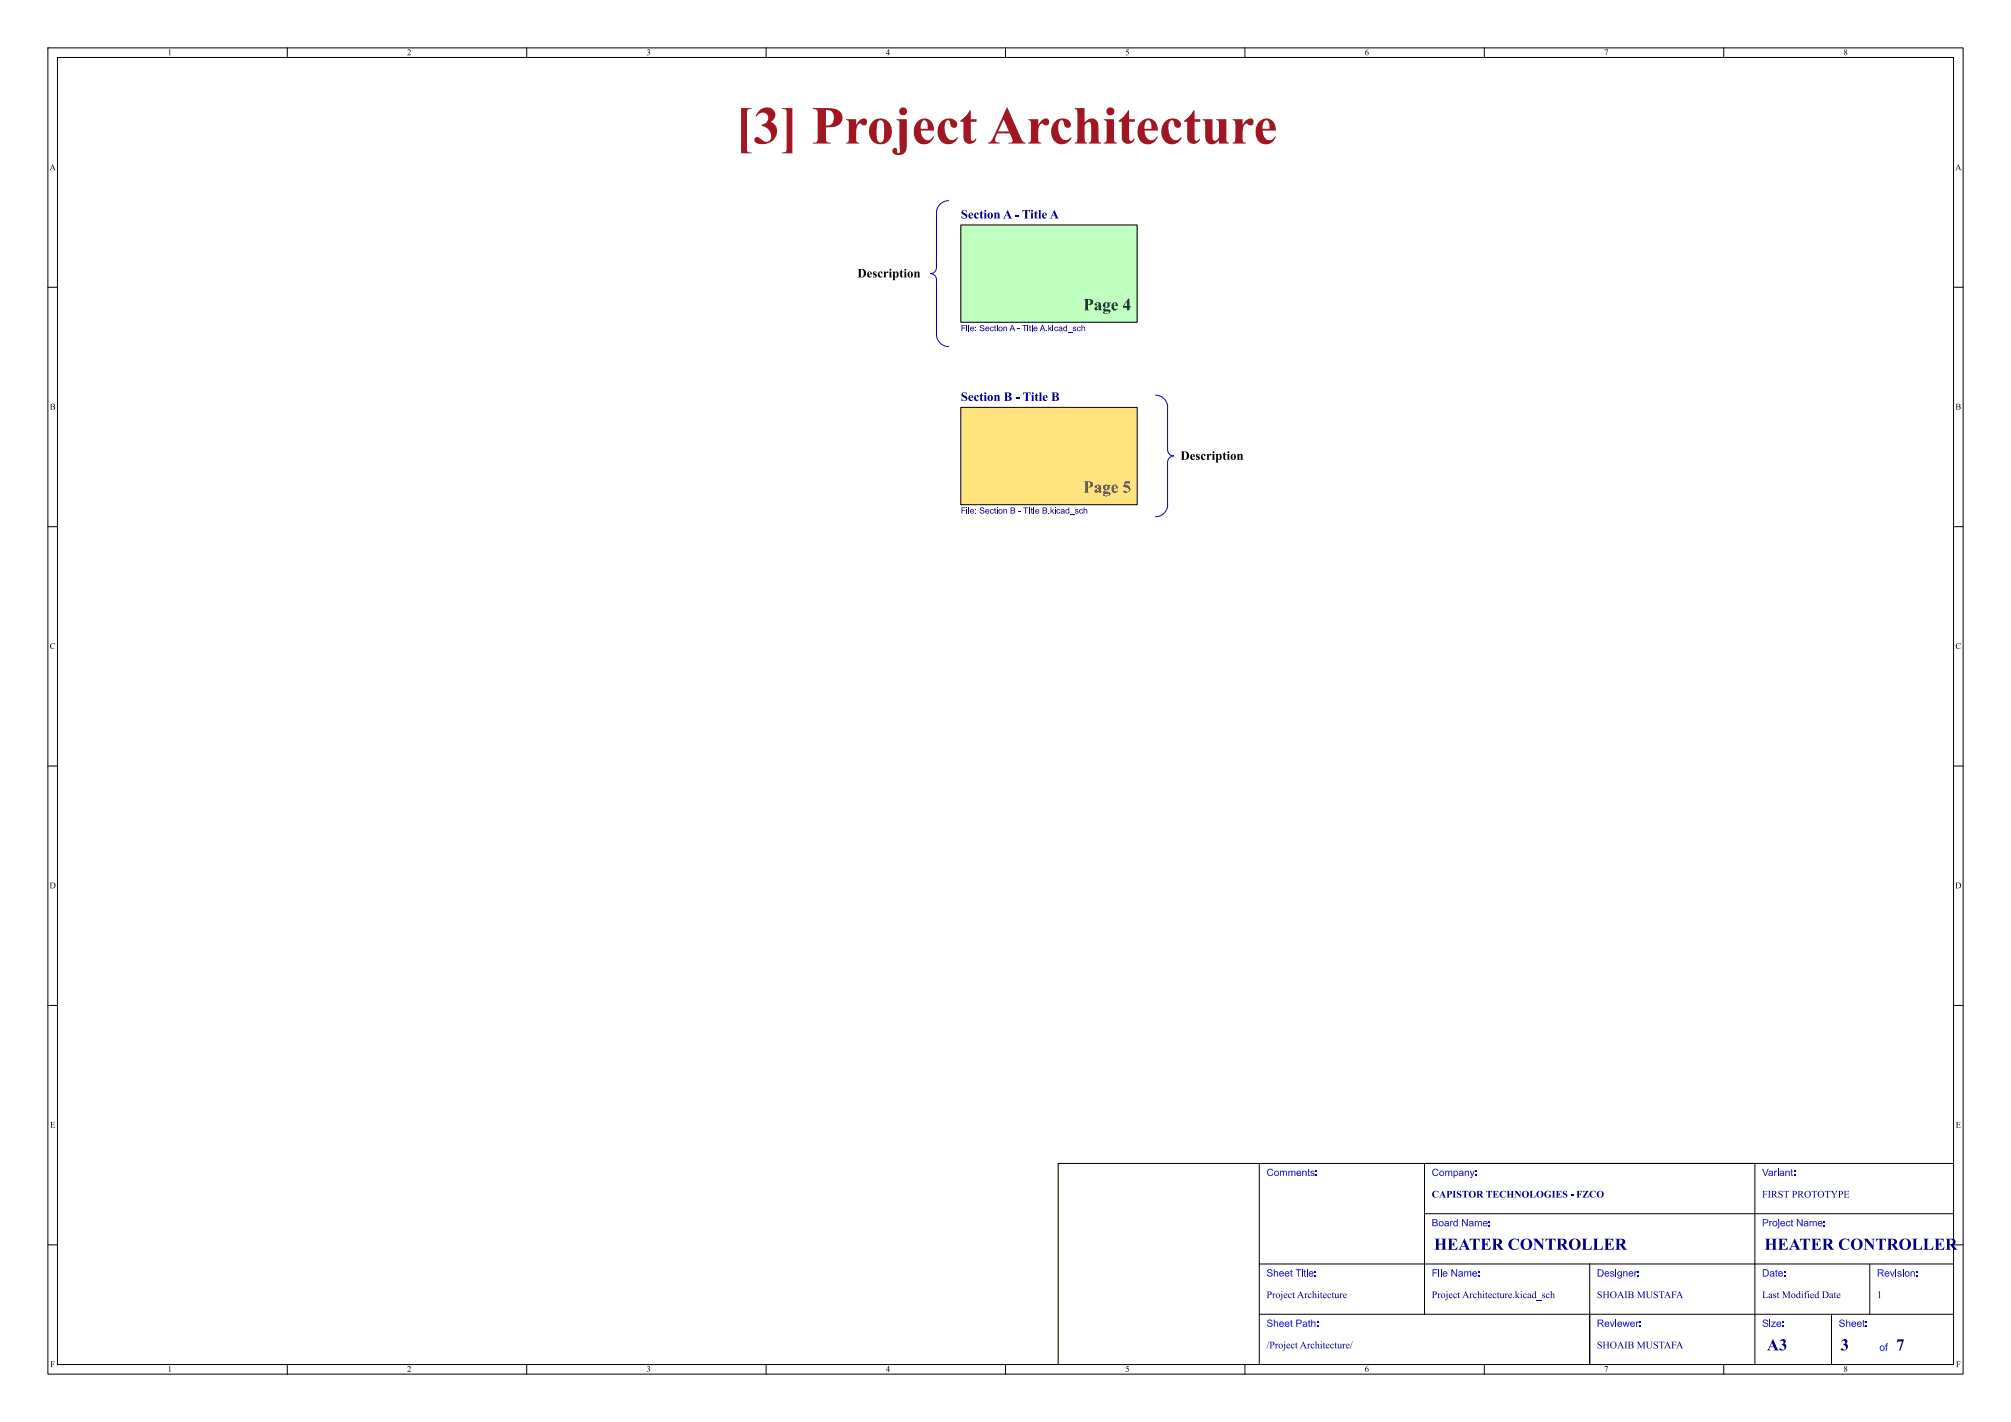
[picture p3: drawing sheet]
<svg xmlns="http://www.w3.org/2000/svg" width="420mm" height="297mm" viewBox="0 0 420 297" stroke-linecap="round" stroke-linejoin="round" font-family="sans-serif">
<g fill="none" stroke="#000" stroke-width=".21">
<path d="M10 10h400v277h-400zM12 12h396v273h-396zM60 10v2M110 10v2M160 10v2M210 10v2M260 10v2M310 10v2M360 10v2M10 60h2M408 60h2M200.7 85.1h36.8v20.3h-36.8z"/>
<path d="M10 110h2M408 110h2M10 160h2M408 160h2M10 210h2M408 210h2M263 243v42M297.5 253.5h110.5M297.5 243v31.5M366.5 243v42M408 243h-187v42M10 260h2"/>
<path d="M263 274.5h145M263 264h145M332 264v21M382.5 274.5v10.5M390.5 264v10.5M408 260h2M60 285v2M110 285v2M160 285v2M210 285v2M260 285v2M310 285v2"/>
<path d="M360 285v2"/>
</g>
<path d="M200.7 85.1h36.8v20.3h-36.8z" fill="#ffe37f" stroke="#ffe37f" stroke-width=".21"/>
<path d="M200.7 47h36.8v20.3h-36.8z" fill="#bfffbf" stroke="#bfffbf" stroke-width=".21"/>
<g fill="#000084">
<path d="M200.8 106h.9v.1h-.7v.4h.6v.2h-.6v.6h-.2z"/>
<path d="M201.9 106h.1v.2h-.1z"/>
<path d="M202.3 106h.1v1.3h-.1z"/>
<path d="M204.7 106.1l.6-.1 .3 .3-.2 .1a.27 .27 0 0 0-.3-.4 .27 .27 0 0 0-.1 .5h.1a.43 .43 0 0 1 .5 .6 .43 .43 0 0 1-.8 .1l-.2-.3 .1-.1a.31 .31 0 0 0 .4 .3 .31 .31 0 0 0 .3-.3l-.7-.3z"/>
<path d="M207.7 106.1l.2-.1v.3h.1l-.1 .2v.5l.2 .3-.4-.1v-.7h-.1z"/>
<path d="M208.2 106h.1v.2h-.1z"/>
<path d="M211.1 106l.8 .1v.3l-.1 .2 .2 .3-.1 .3-.8 .1v-.2h.6l.1-.2-.1-.2h-.5v.4h-.1v-.6h.6l.1-.2-.1-.1-.5-.1v.4h-.1z"/>
<path d="M213.7 106h1v.1h-.4v1.2h-.2v-1.2h-.4z"/>
<path d="M214.9 106h.2v1.3h-.2z"/>
<path d="M215.4 106.1l.1-.1v.3h.2l-.2 .2v.5l.2 .3-.3-.1v-.7h-.1z"/>
<path d="M215.8 106h.2v1.3h-.2z"/>
<path d="M217.7 106l.9 .1v.3l-.1 .2 .2 .3-.1 .3-.9 .1v-.2h.7l.1-.2-.1-.2h-.5v.4h-.2v-.6h.6l.2-.2-.1-.1-.5-.1v.4h-.2z"/>
<path d="M219.4 106h.2v.7l.3-.4h.2l-.3 .4 .4 .6h-.2l-.3-.5-.1 .5h-.2z"/>
<path d="M220.3 106h.2v.2h-.2z"/>
<path d="M222.6 106.4l.3-.1 .3 .1v-.4h.1v1.3l-.1-.2-.5 .1-.2-.3 .2-.1a.3 .3 0 0 0 .4 .3 .3 .3 0 0 0 0-.5l-.3-.1-.1 .3h-.2z"/>
<path d="M226.3 106h.2v.4l.2-.1 .3 .2 .1 .8h-.2v-.7l-.2-.1-.2 .1v.7h-.2z"/>
</g>
<path d="M200.7 47h36.8v20.3h-36.8z" fill="none" stroke="#000" stroke-width=".21"/>
<g fill="#000084">
<path d="M200.8 67.9h.9v.1h-.7v.4h.6v.2h-.6v.6h-.2z"/>
<path d="M201.9 67.9h.1v.2h-.1z"/>
<path d="M202.3 67.9h.1v1.3h-.1z"/>
<path d="M204.7 68l.6-.1 .3 .3-.2 .1a.27 .27 0 0 0-.3-.4 .27 .27 0 0 0-.1 .5h.1a.43 .43 0 0 1 .5 .6 .43 .43 0 0 1-.8 .1l-.2-.3 .1-.1a.31 .31 0 0 0 .4 .3 .31 .31 0 0 0 .3-.3l-.7-.3z"/>
<path d="M207.7 68l.2-.1v.3h.1l-.1 .2v.5l.2 .3-.4-.1v-.7h-.1z"/>
<path d="M208.2 67.9h.1v.2h-.1z"/>
<path d="M211.3 67.9h.2l.5 1.3h-.2l-.1-.4h-.6l-.1 .4h-.2l.2-.6h.6l-.2-.6-.2 .6h-.2z"/>
<path d="M213.5 67.9h1v.1h-.4v1.2h-.2v-1.2h-.4z"/>
<path d="M214.6 67.9h.2v.2h-.2z"/>
<path d="M215 68l.2-.1v.3h.1l-.1 .2v.5l.2 .3-.4-.1v-.7h-.1z"/>
<path d="M215.5 67.9h.1v1.3h-.1z"/>
<path d="M217.6 67.9h.2l.5 1.3h-.2l-.1-.4h-.5l-.2 .4h-.2l.2-.6h.6l-.2-.6-.2 .6h-.2z"/>
<path d="M218.9 67.9h.2v.7l.4-.4h.2l-.4 .4 .4 .6h-.2l-.3-.5-.1 .5h-.2z"/>
<path d="M219.8 67.9h.2v.2h-.2z"/>
<path d="M222.2 68.3l.2-.1 .3 .1v-.4h.1v1.3l-.1-.2-.5 .1-.1-.3 .1-.1a.3 .3 0 0 0 .4 .3 .3 .3 0 0 0 .1-.5l-.3-.1-.2 .3h-.2z"/>
<path d="M225.9 67.9h.1v.4l.3-.1 .3 .2v.8h-.1l-.1-.7-.1-.1-.3 .1v.7h-.1z"/>
</g>
<path d="M198.1 41.9a2.54 2.54 0 0 0-2.5 2.6v11.4a1.28 1.28 0 0 1-1.3 1.3 1.28 1.28 0 0 1 1.3 1.2v11.5a2.56 2.56 0 0 0 2.5 2.5M241.3 82.5a2.56 2.56 0 0 1 2.6 2.6M243.8 85.1v8.9M243.8 96.5v8.9M243.9 94a1.28 1.28 0 0 0 1.2 1.2 1.28 1.28 0 0 0-1.2 1.3M243.9 105.4a2.54 2.54 0 0 1-2.6 2.5" fill="none" stroke="#0000c2" stroke-width=".21"/>
<g fill="#000">
<circle cx="186" cy="56.3" r=".2"/>
<circle cx="189.1" cy="56.3" r=".2"/>
<circle cx="253.4" cy="94.4" r=".2"/>
<circle cx="256.5" cy="94.4" r=".2"/>
</g>
<text font-size="11.1" fill="#a21622" x="153.6" y="32.9">[3] ProjectArchitecture</text>
<text font-size="3.5" fill="#143c28" x="226.3" y="65.2">Page4</text>
<text font-size="3.5" fill="#644632" x="226.3" y="103.3">Page5</text>
<g font-size="3.5" fill="#00007f">
<text x="299.5" y="261.9">HEATER CONTROLLER</text>
<text x="368.5" y="261.9">HEATER CONTROLLER</text>
<text x="369" y="282.9">A3</text>
<text x="384.4" y="282.9">3</text>
<text x="396" y="282.9">7</text>
</g>
<g font-size="2.7" fill="#000084">
<text x="200.7" y="46">SectionA - Title A</text>
<text x="200.7" y="84.1">SectionB - Title B</text>
</g>
<g font-size="2.7">
<text x="179.1" y="59">Description</text>
<text x="246.5" y="97.1">Description</text>
</g>
<g font-size="2.1" fill="#00f">
<text x="264.5" y="246.2">Comments:</text>
<text x="299" y="246.2">Company:</text>
<text x="368" y="246.2">Variant:</text>
<text x="299" y="256.7">Board Name:</text>
<text x="368" y="256.7">Project Name:</text>
<text x="264.5" y="267.2">Sheet Title:</text>
<text x="299" y="267.2">File Name:</text>
<text x="333.5" y="267.2">Designer:</text>
<text x="368" y="267.2">Date:</text>
<text x="392" y="267.2">Revision:</text>
<text x="264.5" y="277.7">Sheet Path:</text>
<text x="333.5" y="277.7">Reviewer:</text>
<text x="368" y="277.7">Size:</text>
<text x="384" y="277.7">Sheet:</text>
<text x="392.5" y="282.7">of</text>
</g>
<g font-size="2.1" fill="#00007f">
<text x="299" y="250.7">CAPISTOR TECHNOLOGIES - FZCO</text>
<text x="368" y="250.7">FIRSTPROTOTYPE</text>
<text x="264.5" y="271.7">ProjectArchitecture</text>
<text x="299" y="271.7">ProjectArchitecture.kicad_sch</text>
<text x="333.5" y="271.7">SHOAIB MUSTAFA</text>
<text x="368" y="271.7">LastModified Date</text>
<text x="392" y="271.7">1</text>
<text x="264.5" y="282.2">/ProjectArchitecture/</text>
<text x="333.5" y="282.2">SHOAIB MUSTAFA</text>
</g>
<g font-size="1.8">
<text x="35" y="12">1</text>
<text x="85" y="12">2</text>
<text x="135" y="12">3</text>
<text x="185" y="12">4</text>
<text x="235" y="12">5</text>
<text x="285" y="12">6</text>
<text x="335" y="12">7</text>
<text x="385" y="12">8</text>
<text x="10.3" y="36">A</text>
<text x="408.3" y="36">A</text>
<text x="10.4" y="86">B</text>
<text x="408.4" y="86">B</text>
<text x="10.4" y="136">C</text>
<text x="408.4" y="136">C</text>
<text x="10.3" y="186">D</text>
<text x="408.3" y="186">D</text>
<text x="10.4" y="236">E</text>
<text x="408.4" y="236">E</text>
<text x="10.5" y="286">F</text>
<text x="35" y="287">1</text>
<text x="85" y="287">2</text>
<text x="135" y="287">3</text>
<text x="185" y="287">4</text>
<text x="235" y="287">5</text>
<text x="285" y="287">6</text>
<text x="335" y="287">7</text>
<text x="385" y="287">8</text>
<text x="408.5" y="286">F</text>
</g>
<g font-size="1.8" fill="#000084">
<text x="200.7" y="69.9">File: Section A - Title A.kicad_sch</text>
<text x="200.7" y="108">File: Section B - TItle B.kicad_sch</text>
</g>
</svg>
